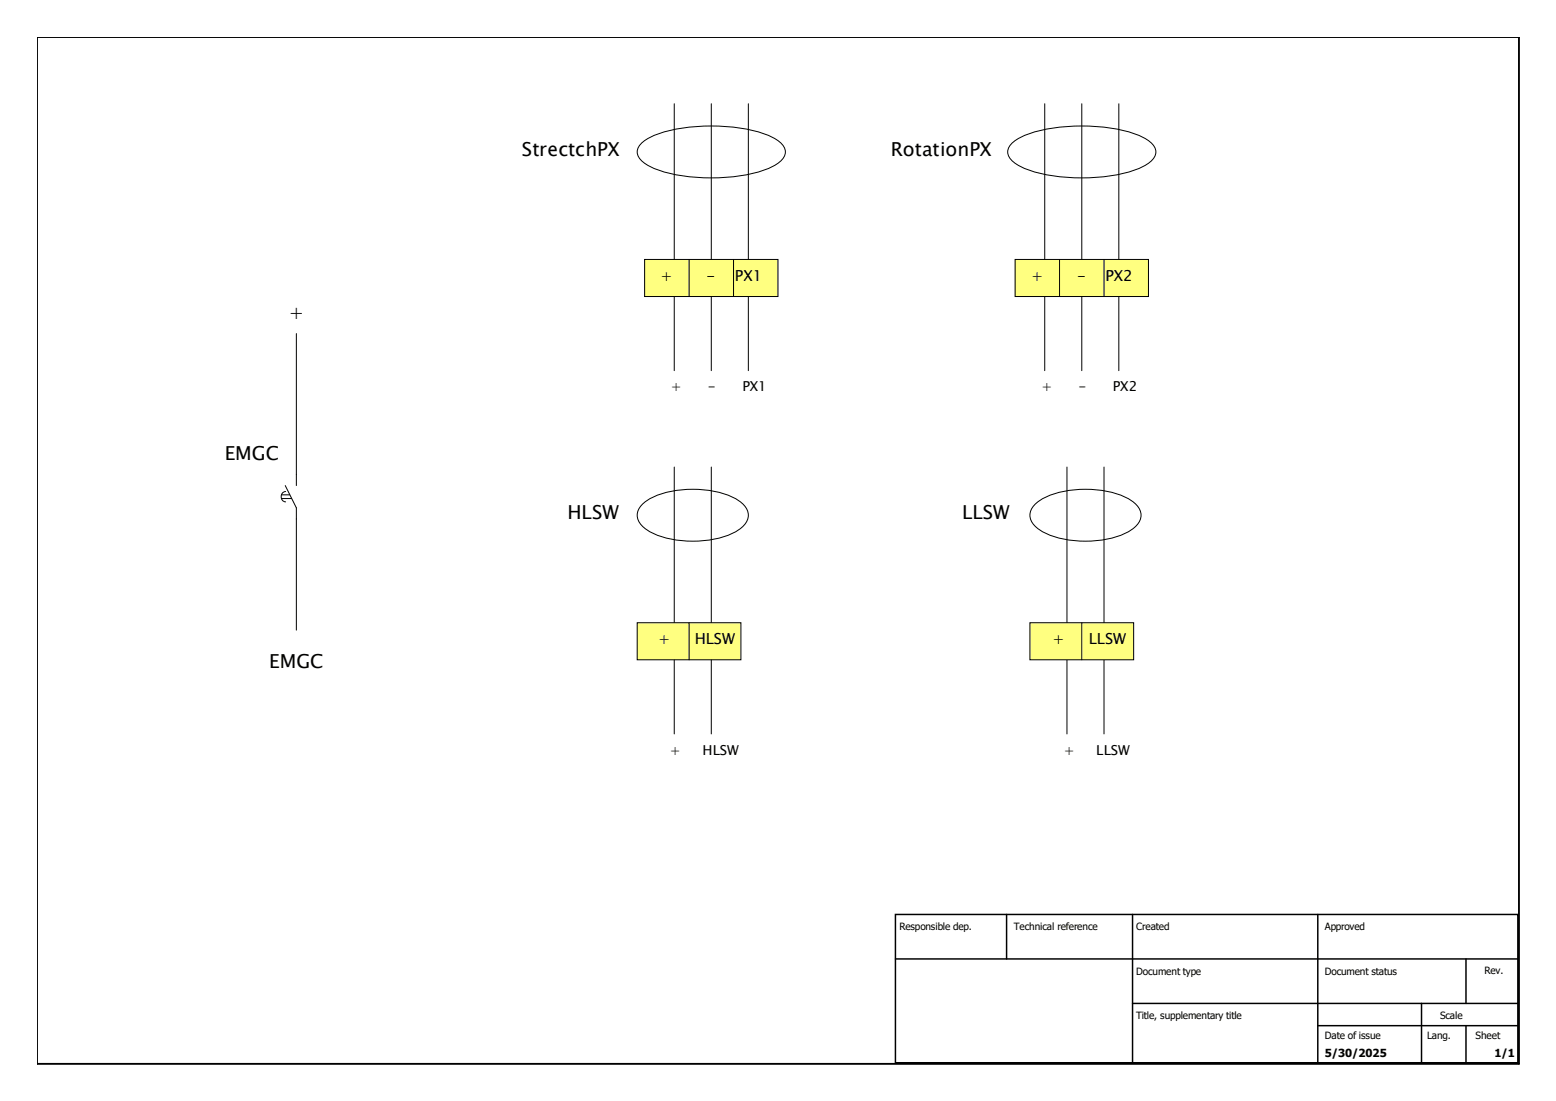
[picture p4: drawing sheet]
<svg xmlns="http://www.w3.org/2000/svg" width="420mm" height="297mm" viewBox="0 0 420 297" stroke-linecap="round" stroke-linejoin="round" font-family="sans-serif">
<path d="M173 38.8a20.2 20.2 0 0 1 10.7-4.2 49.2 49.2 0 0 1 23.1 1.7 7.9 7.9 0 0 1 5.1 3.9 3.9 3.9 0 0 1-2.6 4.3 36.7 36.7 0 0 1-17.3 3.5 36.7 36.7 0 0 1-17.3-3.5 4 4 0 0 1-2.6-4.3zM182 28v72M192 28v72M202 28v72" fill="none" stroke="#000" stroke-width=".27"/>
<path d="M174 70h36v10h-36z" fill-rule="evenodd" fill="#ffff80" stroke="#000" stroke-width=".27"/>
<path d="M273 38.8a20.2 20.2 0 0 1 10.7-4.2 49.2 49.2 0 0 1 23.1 1.7 7.9 7.9 0 0 1 5.1 3.9 3.9 3.9 0 0 1-2.6 4.3 36.7 36.7 0 0 1-17.3 3.5 36.7 36.7 0 0 1-17.3-3.5 4 4 0 0 1-2.6-4.3zM282 28v72M292 28v72M302 28v72M186 70v10M198 70v10" fill="none" stroke="#000" stroke-width=".27"/>
<path d="M274 70h36v10h-36z" fill-rule="evenodd" fill="#ffff80" stroke="#000" stroke-width=".27"/>
<path d="M286 70v10M298 70v10M173.5 135.9a20.7 20.7 0 0 1 13.5-3.9 20.7 20.7 0 0 1 13.5 3.9 3.9 3.9 0 0 1 0 6.2 20.7 20.7 0 0 1-13.5 3.9 20.7 20.7 0 0 1-13.5-3.9 3.9 3.9 0 0 1 0-6.2zM182 126v72M192 126v72" fill="none" stroke="#000" stroke-width=".27"/>
<path d="M172 168h28v10h-28z" fill-rule="evenodd" fill="#ffff80" stroke="#000" stroke-width=".27"/>
<path d="M279.5 135.9a20.7 20.7 0 0 1 13.5-3.9 20.7 20.7 0 0 1 13.5 3.9 3.9 3.9 0 0 1 0 6.2 20.7 20.7 0 0 1-13.5 3.9 20.7 20.7 0 0 1-13.5-3.9 3.9 3.9 0 0 1 0-6.2zM288 126v72M298 126v72M186 168v10" fill="none" stroke="#000" stroke-width=".27"/>
<path d="M278 168h28v10h-28z" fill-rule="evenodd" fill="#ffff80" stroke="#000" stroke-width=".27"/>
<path d="M80 90v41M76 134.5h2.7M76 133.5h2.2M77 131l3 6v33M77.1 132.6a1.42 1.42 0 0 0-1.2 1.4 1.42 1.42 0 0 0 1.2 1.4M292 168v10" fill="none" stroke="#000" stroke-width=".27"/>
<path d="M10 10h400v277h-400z" fill="none" stroke="#000" stroke-width=".5"/>
<path d="M241.7 246.7h168v40h-168zM241.7 258.7h168M271.7 246.7v12M305.7 246.7v40M355.7 246.7v40M395.7 258.7v12M305.7 270.7h104M355.7 276.7h54M383.7 270.7v16M395.7 276.7v10" fill="none" stroke="#000" stroke-width=".4"/>
<g font-size="5.2">
<text x="140.9" y="42.1">StrectchPX</text>
<text x="240.4" y="42.1">RotationPX</text>
<text x="78" y="86.1">+</text>
<text x="60.7" y="124.1">EMGC</text>
<text x="153.2" y="140.1">HLSW</text>
<text x="259.7" y="140.1">LLSW</text>
<text x="72.7" y="180.1">EMGC</text>
</g>
<g font-size="4.1">
<text x="178.3" y="75.7">+</text>
<text x="190.7" y="75.7">-</text>
<text x="198.4" y="75.7">PX1</text>
<text x="278.3" y="75.7">+</text>
<text x="290.7" y="75.7">-</text>
<text x="298.4" y="75.7">PX2</text>
<text x="177.7" y="173.7">+</text>
<text x="187.5" y="173.7">HLSW</text>
<text x="284.1" y="173.7">+</text>
<text x="293.9" y="173.7">LLSW</text>
</g>
<g font-size="3.7">
<text x="181.1" y="105.6">+</text>
<text x="191.1" y="105.6">-</text>
<text x="200.4" y="105.6">PX1</text>
<text x="281.1" y="105.6">+</text>
<text x="291.1" y="105.6">-</text>
<text x="300.4" y="105.6">PX2</text>
<text x="180.8" y="203.6">+</text>
<text x="189.6" y="203.6">HLSW</text>
<text x="287.1" y="203.6">+</text>
<text x="295.9" y="203.6">LLSW</text>
</g>
<g font-size="3">
<text x="357.6" y="285.2">5/30/2025</text>
<text x="403.4" y="285.2">1/1</text>
</g>
<g font-size="2.7">
<text x="242.8" y="250.8">Responsible dep.</text>
<text x="273.7" y="250.8">Technical reference</text>
<text x="306.7" y="250.8">Created</text>
<text x="357.6" y="250.8">Approved</text>
<text x="306.7" y="263">Document type</text>
<text x="357.6" y="263">Document status</text>
<text x="400.7" y="262.8">Rev.</text>
<text x="306.7" y="274.8">Title, supplementary title</text>
<text x="388.7" y="274.8">Scale</text>
<text x="357.6" y="280.4">Date of issue</text>
<text x="385.2" y="280.4">Lang.</text>
<text x="398.3" y="280.4">Sheet</text>
</g>
</svg>
